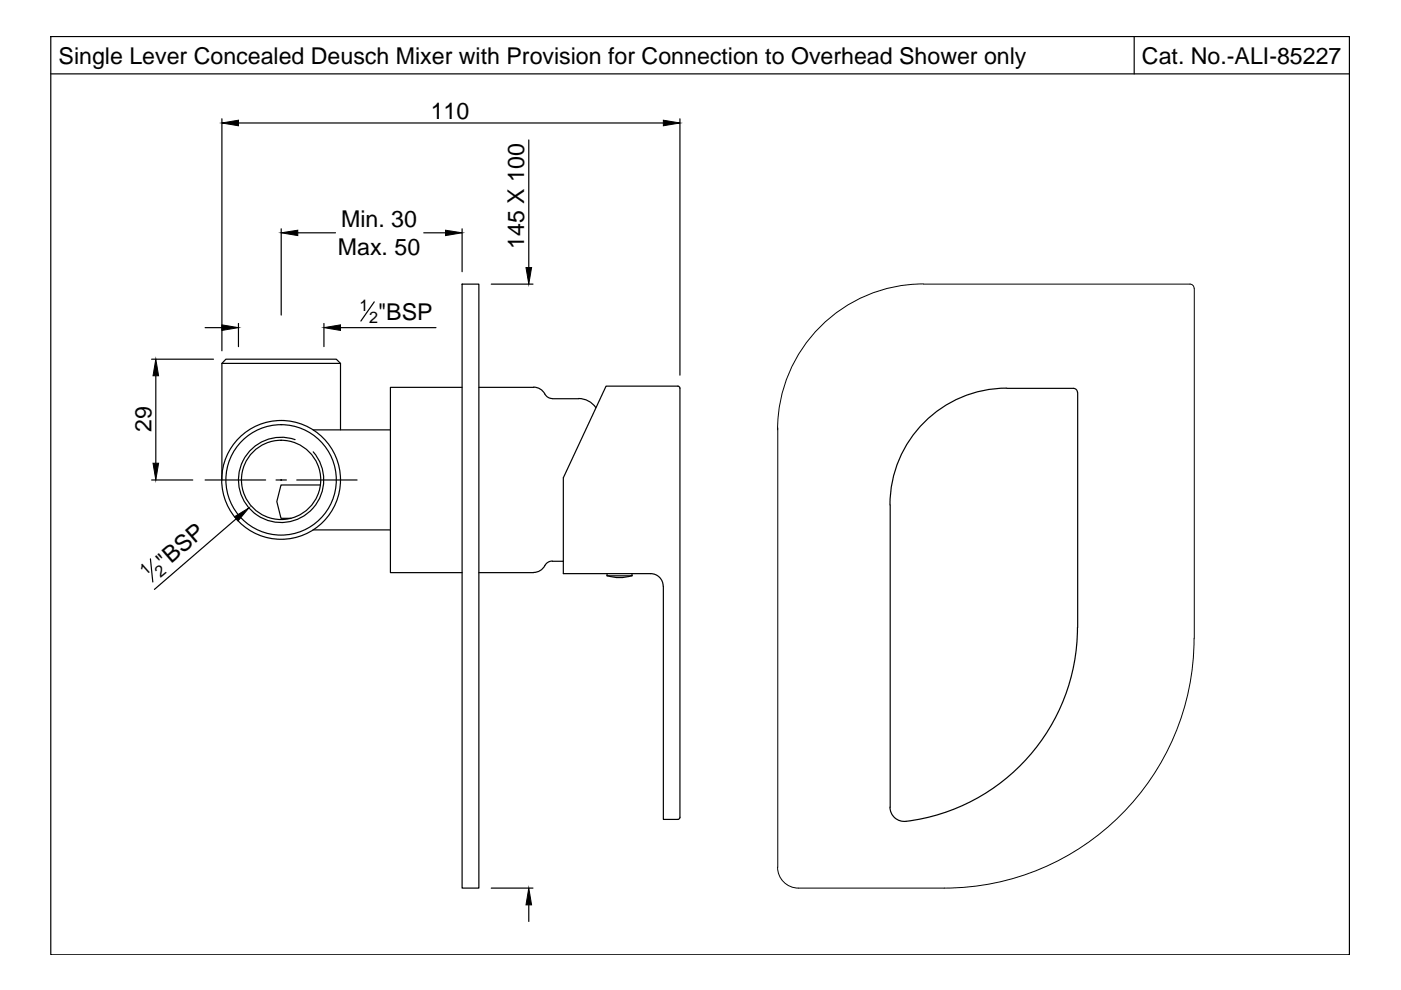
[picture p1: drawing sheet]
<svg xmlns="http://www.w3.org/2000/svg" width="297mm" height="210mm" viewBox="0 0 297 210" stroke-linecap="round" stroke-linejoin="round" font-family="sans-serif">
<!-- layer: 0 -->
<g fill="none" stroke="#000" stroke-width=".25">
<path d="M10.8 7.7h275.3v194.7h-275.3zM10.8 15.7h275.3M240.5 7.7v8M47 25.2v49.2M50.6 26.1h90M112.1 29.7v27M144.2 25.2v54.3M59.6 48.5v18.3M63.1 49.4h8M89.8 49.4h4.7M98 48.5v9.1M32.1 76.2h13.2"/>
<path d="M33 79.7v18.5M43.5 69.5h3.5M47 77h25.2M50.6 68.6v4.9M68.7 68.6v4.9M72.2 69.5h20.2M79.3 64l-2.8 4.1M98 60.2h3.5v128.1h-3.5zM104.2 60.2h8.8M62.6 93.2a9 9 0 0 0-12 8.7 9 9 0 0 0 12.2 8.3 9 9 0 0 0 3.6-14.4M66.4 91.1h16.4M72.2 91.1v-14.1l-.9-.8h-23.4l-.9 .8v24.8"/>
<path d="M98 82.1h-15.2v39.3h15.2M101.5 82.1h11.6a2.85 2.85 0 0 1 2.6 1.8 1.76 1.76 0 0 0 1.4 .6M117.1 84.5h5.6M122.7 84.5a4.4 4.4 0 0 1 3.6 1.9M143.7 81.9l.4 .2 .1 .2v91M143.7 81.9h-15.2l-9.1 19.4v20.3h18.6a2.65 2.65 0 0 1 2.6 2.7M228.4 83.2a.87 .87 0 0 0-.8-.9h-14.1a24.7 24.7 0 0 0-24.8 24.7M228.5 83.2v49.9M31.9 118.5l.5 4.9M32.1 101.8h8.8M43.5 101.8h12.8M50.1 110l-17.4 15"/>
<path d="M58.5 101.8h2.2M59.6 101.7v.2M62.9 101.8h12.8M66.4 112.4h16.4M67.9 102.8h-8.3l-.9 3.5 .9 3.6h2.1M117.1 119a2.05 2.05 0 0 0-1.8 1.3 2.65 2.65 0 0 1-2.2 1.1M117.1 119h2.3M188.7 107.1v64.1M101.5 121.4h11.7M128.7 121.6v.5h5.3v-.5M128.7 122a8.1 8.1 0 0 0 5.3 0M140.6 124.3v49.4h3.1"/>
<path d="M228.4 133a41.3 41.3 0 0 1-36.8 41.2 3 3 0 0 1-2.9-3.1M144.2 173.3l-.3 .4h-.2M104.2 188.3h8.8M112.1 191.9v3.5"/>
<circle cx="59.6" cy="101.7" r="11.7"/>
<circle cx="59.6" cy="101.7" r="12.6"/>
<circle cx="59.6" cy="101.7" r="8.4"/>
</g>
<path d="M47 26.1l3.6-.6v1.2zM140.6 25.5l3.6 .6-3.6 .6zM59.6 49.4l3.5-.6v1.2zM94.5 48.8l3.5 .6-3.5 .6zM111.5 56.7h1.2l-.6 3.5zM33 76.2l.6 3.5h-1.2zM47 68.9l3.6 .6-3.6 .6zM68.7 69.5l3.5-.6v1.2zM32.4 98.2h1.2l-.6 3.6zM49.7 109.6l3.1-1.9-2.3 2.7zM112.1 188.3l.6 3.6h-1.2z" fill="#000" stroke="#000" stroke-width=".21"/>
<path d="M195.8 60.2a30.9 30.9 0 0 0-30.9 30.9M195.8 60.2h56.5a.87 .87 0 0 1 .9 .9M253.2 61.1v74.2M164.9 90.7v93.2M253.2 135.3a53 53 0 0 1-53 53h-30.9a4.4 4.4 0 0 1-4.4-4.4" fill="none" stroke="#000" stroke-width=".21"/>
<g font-size="4.9">
<text x="12.4" y="13.7">Single Lever Concealed Deusch Mixer with Provision for Connection to Overhead Shower only</text>
<text x="242.1" y="13.7">Cat. No.-ALI-85227</text>
<text x="91.3" y="25.1">110</text>
<text x="72.3" y="48.2">Min. 30</text>
<text x="111.1" y="52.8" transform="rotate(-90 111.1 52.8)">145 X 100</text>
<text x="71.6" y="54.1">Max. 50</text>
<text x="80.2" y="67.8">&quot;BSP</text>
<text x="32.1" y="91.7" transform="rotate(-90 32.1 91.7)">29</text>
<text x="35" y="120.8" transform="rotate(-41 35 120.8)">&quot;BSP</text>
</g>
<g font-size="3.4">
<text x="76.2" y="66">1</text>
<text x="78.2" y="68.5">2</text>
<text x="30.9" y="122" transform="rotate(-41 30.9 122)">1</text>
<text x="34" y="122.6" transform="rotate(-40 34 122.6)">2</text>
</g>
</svg>
